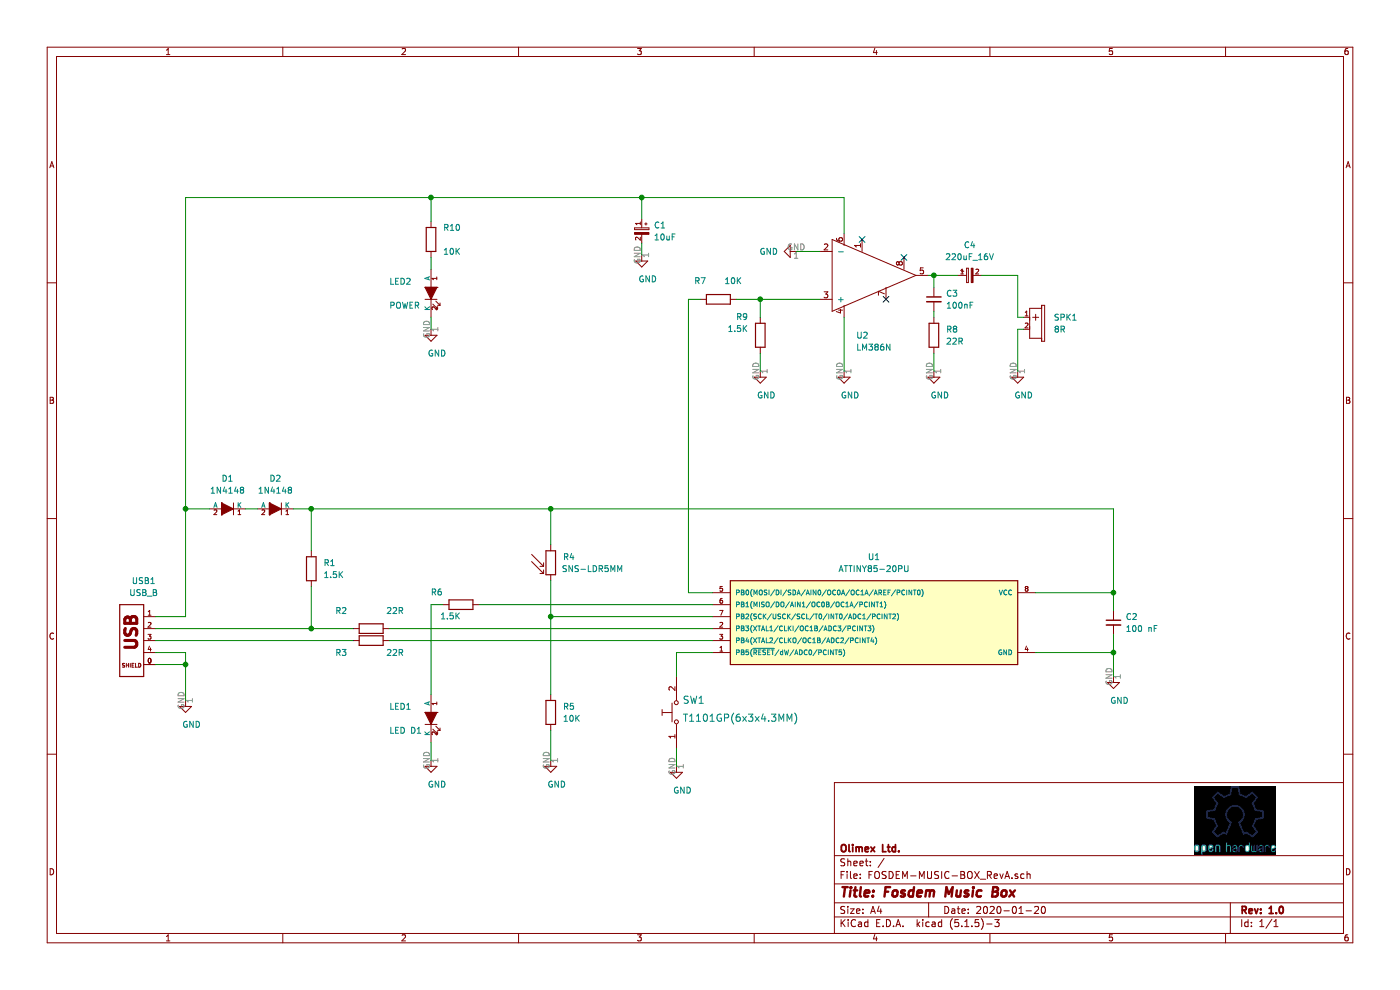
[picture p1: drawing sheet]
EESchema Schematic File Version 5
EELAYER 30 0
EELAYER END
$Descr A4 11693 8268
encoding utf-8
Sheet 1 1
Title "Fosdem Music Box"
Date "2020-01-20"
Rev "1.0"
Comp "Olimex Ltd."
Comment1 ""
Comment2 ""
Comment3 ""
Comment4 ""
Comment5 ""
Comment6 ""
Comment7 ""
Comment8 ""
Comment9 ""
$EndDescr
$Comp
L FOSDEM-MUSIC-BOX_RevA:USB_A_VERTICAL USB1
U 1 1
P 1100 5350
F 0 "USB1" H 1000 5850 50  0000 C CNN
F 1 "USB_B" H 1000 5750 50  0000 C CNN
F 2 "OLIMEX_Connectors-FP:USB-B-EDGE" H 1130 5500 20  0001 C CNN
F 3 "" H 1100 5350 60  0000 C CNN
	1    1100 5350
	-1   0    0    -1  
$EndComp
$Comp
L FOSDEM-MUSIC-BOX_RevA:D D1
U 1 1
P 1900 4250
F 0 "D1" H 1900 4000 50  0000 C CNN
F 1 "1N4148" H 1900 4100 50  0000 C CNN
F 2 "Diode_THT:D_DO-35_SOD27_P7.62mm_Horizontal" H 1900 4250 60  0001 C CNN
F 3 "" H 1900 4250 60  0000 C CNN
	1    1900 4250
	-1   0    0    1   
$EndComp
$Comp
L FOSDEM-MUSIC-BOX_RevA:D D2
U 1 1
P 2300 4250
F 0 "D2" H 2300 4000 50  0000 C CNN
F 1 "1N4148" H 2300 4100 50  0000 C CNN
F 2 "Diode_THT:D_DO-35_SOD27_P7.62mm_Horizontal" H 2300 4250 60  0001 C CNN
F 3 "" H 2300 4250 60  0000 C CNN
	1    2300 4250
	-1   0    0    1   
$EndComp
Wire Wire Line
	1300 5150 1550 5150
Wire Wire Line
	1550 5150 1550 4250
Wire Wire Line
	1550 4250 1750 4250
Wire Wire Line
	2050 4250 2150 4250
Wire Wire Line
	2450 4250 2600 4250
Wire Wire Line
	2600 4250 2600 4600
$Comp
L FOSDEM-MUSIC-BOX_RevA:R R1
U 1 1
P 2600 4750
F 0 "R1" V 2550 4850 50  0000 L CNN
F 1 "1.5K" V 2650 4850 50  0000 L CNN
F 2 "Resistor_THT:R_Axial_DIN0204_L3.6mm_D1.6mm_P7.62mm_Horizontal" H 2600 4680 30  0001 C CNN
F 3 "" V 2600 4750 30  0000 C CNN
	1    2600 4750
	0    1    1    0   
$EndComp
Wire Wire Line
	1300 5450 1550 5450
Wire Wire Line
	1550 5450 1550 5550
Wire Wire Line
	1300 5550 1550 5550
Connection ~ 1550 5550
Wire Wire Line
	1550 5550 1550 5850
$Comp
L FOSDEM-MUSIC-BOX_RevA:GND #PWR01
U 1 1
P 1550 5850
F 0 "#PWR01" H 1550 5600 50  0001 C CNN
F 1 "GND" H 1600 5650 50  0000 C CNN
F 2 "" H 1550 5850 60  0000 C CNN
F 3 "" H 1550 5850 60  0000 C CNN
	1    1550 5850
	1    0    0    -1  
$EndComp
Wire Wire Line
	1300 5350 2950 5350
Wire Wire Line
	2600 4900 2600 5250
Wire Wire Line
	2600 5250 1300 5250
Wire Wire Line
	2600 5250 2950 5250
Connection ~ 2600 5250
$Comp
L FOSDEM-MUSIC-BOX_RevA:R R2
U 1 1
P 3100 5250
F 0 "R2" H 2850 5400 50  0000 C CNN
F 1 "22R" H 3300 5400 50  0000 C CNN
F 2 "Resistor_THT:R_Axial_DIN0204_L3.6mm_D1.6mm_P7.62mm_Horizontal" H 3100 5180 30  0001 C CNN
F 3 "" V 3100 5250 30  0000 C CNN
	1    3100 5250
	1    0    0    -1  
$EndComp
$Comp
L FOSDEM-MUSIC-BOX_RevA:R R3
U 1 1
P 3100 5350
F 0 "R3" H 2850 5250 50  0000 C CNN
F 1 "22R" H 3300 5250 50  0000 C CNN
F 2 "Resistor_THT:R_Axial_DIN0204_L3.6mm_D1.6mm_P7.62mm_Horizontal" H 3100 5280 30  0001 C CNN
F 3 "" V 3100 5350 30  0000 C CNN
	1    3100 5350
	1    0    0    -1  
$EndComp
$Comp
L FOSDEM-MUSIC-BOX_RevA:ATTINY85-20PU U1
U 1 1
P 7300 5200
F 0 "U1" H 7300 5750 50  0000 C CNN
F 1 "ATTINY85-20PU" H 7300 5650 50  0000 C CNN
F 2 "Package_DIP:DIP-8_W7.62mm_Socket" H 8300 5200 50  0001 C CIN
F 3 "" H 7300 5200 50  0001 C CNN
	1    7300 5200
	1    0    0    -1  
$EndComp
Wire Wire Line
	3250 5250 5950 5250
Wire Wire Line
	3250 5350 5950 5350
Connection ~ 2600 4250
$Comp
L FOSDEM-MUSIC-BOX_RevA:CP C1
U 1 1
P 5360 1930
F 0 "C1" H 5460 1980 50  0000 L CNN
F 1 "10uF" H 5460 1880 50  0000 L CNN
F 2 "Capacitor_THT:CP_Radial_D5.0mm_P2.00mm" H 5360 1930 60  0001 C CNN
F 3 "" H 5360 1930 60  0000 C CNN
	1    5360 1930
	1    0    0    -1  
$EndComp
Wire Wire Line
	5360 2030 5360 2130
$Comp
L FOSDEM-MUSIC-BOX_RevA:GND #PWR04
U 1 1
P 5360 2130
F 0 "#PWR04" H 5360 1880 50  0001 C CNN
F 1 "GND" H 5410 1930 50  0000 C CNN
F 2 "" H 5360 2130 60  0000 C CNN
F 3 "" H 5360 2130 60  0000 C CNN
	1    5360 2130
	1    0    0    -1  
$EndComp
$Comp
L FOSDEM-MUSIC-BOX_RevA:T1107A(6x3,8x2,5MM) SW1
U 1 1
P 5650 5950
F 0 "SW1" V 5750 5900 60  0000 R CNN
F 1 "T1101GP(6x3x4.3MM)" V 5600 5900 60  0000 R CNN
F 2 "OLIMEX_Buttons-FP:T1102SMD" H 5649 5988 60  0001 C CNN
F 3 "" H 5649 5988 60  0000 C CNN
	1    5650 5950
	0    -1   -1   0   
$EndComp
Wire Wire Line
	5650 5650 5650 5450
Wire Wire Line
	5650 5450 5950 5450
$Comp
L FOSDEM-MUSIC-BOX_RevA:GND #PWR05
U 1 1
P 5650 6400
F 0 "#PWR05" H 5650 6150 50  0001 C CNN
F 1 "GND" H 5700 6200 50  0000 C CNN
F 2 "" H 5650 6400 60  0000 C CNN
F 3 "" H 5650 6400 60  0000 C CNN
	1    5650 6400
	1    0    0    -1  
$EndComp
$Comp
L FOSDEM-MUSIC-BOX_RevA:R R6
U 1 1
P 3850 5050
F 0 "R6" H 4000 4950 50  0000 L CNN
F 1 "1.5K" H 3850 5150 50  0000 L CNN
F 2 "Resistor_THT:R_Axial_DIN0204_L3.6mm_D1.6mm_P7.62mm_Horizontal" H 3850 4980 30  0001 C CNN
F 3 "" V 3850 5050 30  0000 C CNN
	1    3850 5050
	-1   0    0    1   
$EndComp
Wire Wire Line
	4000 5050 5950 5050
$Comp
L FOSDEM-MUSIC-BOX_RevA:LED_AK LED1
U 1 1
P 3600 6000
F 0 "LED1" V 3500 5650 50  0000 L CNN
F 1 "LED D1" V 3700 5650 50  0000 L CNN
F 2 "OLIMEX_LEDs-FP:LED-3mm-PTH-KA" H 3600 6000 60  0001 C CNN
F 3 "" H 3600 6000 60  0000 C CNN
	1    3600 6000
	0    1    1    0   
$EndComp
$Comp
L FOSDEM-MUSIC-BOX_RevA:LM386N U2
U 1 1
P 7250 2300
F 0 "U2" H 7150 1800 50  0000 L CNN
F 1 "LM386N" H 7150 1700 50  0000 L CNN
F 2 "Package_DIP:DIP-8_W7.62mm_Socket" H 7250 2300 50  0001 C CNN
F 3 "" H 7250 2300 50  0001 C CNN
	1    7250 2300
	1    0    0    -1  
$EndComp
$Comp
L FOSDEM-MUSIC-BOX_RevA:R R7
U 1 1
P 6000 2500
F 0 "R7" H 6100 2350 50  0000 L CNN
F 1 "10K" H 5800 2350 50  0000 L CNN
F 2 "Resistor_THT:R_Axial_DIN0204_L3.6mm_D1.6mm_P7.62mm_Horizontal" H 6000 2430 30  0001 C CNN
F 3 "" V 6000 2500 30  0000 C CNN
	1    6000 2500
	-1   0    0    1   
$EndComp
Wire Wire Line
	6150 2500 6350 2500
Wire Wire Line
	6350 2650 6350 2500
Connection ~ 6350 2500
Wire Wire Line
	6350 2500 6850 2500
Wire Wire Line
	6350 2950 6350 3100
$Comp
L FOSDEM-MUSIC-BOX_RevA:GND #PWR06
U 1 1
P 6350 3100
F 0 "#PWR06" H 6350 2850 50  0001 C CNN
F 1 "GND" H 6400 2900 50  0000 C CNN
F 2 "" H 6350 3100 60  0000 C CNN
F 3 "" H 6350 3100 60  0000 C CNN
	1    6350 3100
	1    0    0    -1  
$EndComp
Wire Wire Line
	6850 2100 6650 2100
$Comp
L FOSDEM-MUSIC-BOX_RevA:GND #PWR07
U 1 1
P 6650 2100
F 0 "#PWR07" H 6650 1850 50  0001 C CNN
F 1 "GND" V 6650 1950 50  0000 R CNN
F 2 "" H 6650 2100 60  0000 C CNN
F 3 "" H 6650 2100 60  0000 C CNN
	1    6650 2100
	0    1    1    0   
$EndComp
Wire Wire Line
	7050 2650 7050 3100
$Comp
L FOSDEM-MUSIC-BOX_RevA:GND #PWR08
U 1 1
P 7050 3100
F 0 "#PWR08" H 7050 2850 50  0001 C CNN
F 1 "GND" H 7100 2900 50  0000 C CNN
F 2 "" H 7050 3100 60  0000 C CNN
F 3 "" H 7050 3100 60  0000 C CNN
	1    7050 3100
	1    0    0    -1  
$EndComp
Wire Wire Line
	7050 1950 7050 1650
$Comp
L FOSDEM-MUSIC-BOX_RevA:C C3
U 1 1
P 7800 2500
F 0 "C3" H 7900 2550 50  0000 L CNN
F 1 "100nF" H 7900 2450 50  0000 L CNN
F 2 "Capacitor_THT:C_Disc_D4.3mm_W1.9mm_P5.00mm" H 7800 2500 60  0001 C CNN
F 3 "" H 7800 2500 60  0000 C CNN
	1    7800 2500
	1    0    0    -1  
$EndComp
$Comp
L FOSDEM-MUSIC-BOX_RevA:R R8
U 1 1
P 7800 2800
F 0 "R8" V 7750 2900 50  0000 L CNN
F 1 "22R" V 7850 2900 50  0000 L CNN
F 2 "Resistor_THT:R_Axial_DIN0204_L3.6mm_D1.6mm_P7.62mm_Horizontal" H 7800 2730 30  0001 C CNN
F 3 "" V 7800 2800 30  0000 C CNN
	1    7800 2800
	0    1    1    0   
$EndComp
Wire Wire Line
	7800 2600 7800 2650
Wire Wire Line
	7800 2950 7800 3100
$Comp
L FOSDEM-MUSIC-BOX_RevA:GND #PWR09
U 1 1
P 7800 3100
F 0 "#PWR09" H 7800 2850 50  0001 C CNN
F 1 "GND" H 7850 2900 50  0000 C CNN
F 2 "" H 7800 3100 60  0000 C CNN
F 3 "" H 7800 3100 60  0000 C CNN
	1    7800 3100
	1    0    0    -1  
$EndComp
Wire Wire Line
	7800 2400 7800 2300
Wire Wire Line
	7750 2300 7800 2300
Wire Wire Line
	7800 2300 8000 2300
Connection ~ 7800 2300
$Comp
L FOSDEM-MUSIC-BOX_RevA:CP C4
U 1 1
P 8100 2300
F 0 "C4" V 8350 2300 50  0000 C CNN
F 1 "220uF_16V" V 8250 2300 50  0000 C CNN
F 2 "Capacitor_THT:CP_Radial_D6.3mm_P2.50mm" H 8100 2300 60  0001 C CNN
F 3 "" H 8100 2300 60  0000 C CNN
	1    8100 2300
	0    -1   -1   0   
$EndComp
Wire Wire Line
	8200 2300 8500 2300
Wire Wire Line
	8500 2300 8500 2650
$Comp
L FOSDEM-MUSIC-BOX_RevA:Buzzer_PB1221P SPK1
U 1 1
P 8650 2750
F 0 "SPK1" H 8800 2850 50  0000 L CNN
F 1 "8R" H 8800 2750 50  0000 L CNN
F 2 "OLIMEX_Devices-FP:SPEAKER_28mm" V 8750 2780 20  0001 C CNN
F 3 "" V 8650 2750 60  0000 C CNN
	1    8650 2750
	1    0    0    -1  
$EndComp
Wire Wire Line
	8550 2650 8500 2650
Wire Wire Line
	8550 2750 8500 2750
Wire Wire Line
	8500 2750 8500 3100
$Comp
L FOSDEM-MUSIC-BOX_RevA:GND #PWR010
U 1 1
P 8500 3100
F 0 "#PWR010" H 8500 2850 50  0001 C CNN
F 1 "GND" H 8550 2900 50  0000 C CNN
F 2 "" H 8500 3100 60  0000 C CNN
F 3 "" H 8500 3100 60  0000 C CNN
	1    8500 3100
	1    0    0    -1  
$EndComp
$Comp
L FOSDEM-MUSIC-BOX_RevA:C C2
U 1 1
P 9300 5200
F 0 "C2" H 9400 5250 50  0000 L CNN
F 1 "100 nF" H 9400 5150 50  0000 L CNN
F 2 "Capacitor_THT:C_Disc_D4.3mm_W1.9mm_P5.00mm" H 9300 5200 60  0001 C CNN
F 3 "" H 9300 5200 60  0000 C CNN
	1    9300 5200
	1    0    0    -1  
$EndComp
Wire Wire Line
	9300 5450 9300 5300
Wire Wire Line
	9300 4950 9300 5100
Connection ~ 9300 4950
Wire Wire Line
	9300 5450 9300 5650
Connection ~ 9300 5450
$Comp
L FOSDEM-MUSIC-BOX_RevA:GND #PWR011
U 1 1
P 9300 5650
F 0 "#PWR011" H 9300 5400 50  0001 C CNN
F 1 "GND" H 9350 5450 50  0000 C CNN
F 2 "" H 9300 5650 60  0000 C CNN
F 3 "" H 9300 5650 60  0000 C CNN
	1    9300 5650
	1    0    0    -1  
$EndComp
Wire Wire Line
	7050 1650 5360 1650
Wire Wire Line
	1550 1650 1550 4250
Connection ~ 1550 4250
Wire Wire Line
	8650 5450 9300 5450
Wire Wire Line
	8650 4950 9300 4950
Wire Wire Line
	5650 6250 5650 6400
Wire Wire Line
	3600 5050 3600 5800
Wire Wire Line
	3600 6200 3600 6350
Wire Wire Line
	3700 5050 3600 5050
Wire Wire Line
	9300 4250 9300 4950
Wire Wire Line
	5750 2500 5850 2500
Wire Wire Line
	5750 2500 5750 4950
Wire Wire Line
	5750 4950 5950 4950
$Comp
L FOSDEM-MUSIC-BOX_RevA:GND #PWR02
U 1 1
P 3600 6350
F 0 "#PWR02" H 3600 6100 50  0001 C CNN
F 1 "GND" H 3650 6150 50  0000 C CNN
F 2 "" H 3600 6350 60  0000 C CNN
F 3 "" H 3600 6350 60  0000 C CNN
	1    3600 6350
	1    0    0    -1  
$EndComp
Wire Wire Line
	4600 4850 4600 5150
Wire Wire Line
	4600 6100 4600 6350
$Comp
L FOSDEM-MUSIC-BOX_RevA:GND #PWR03
U 1 1
P 4600 6350
F 0 "#PWR03" H 4600 6100 50  0001 C CNN
F 1 "GND" H 4650 6150 50  0000 C CNN
F 2 "" H 4600 6350 60  0000 C CNN
F 3 "" H 4600 6350 60  0000 C CNN
	1    4600 6350
	1    0    0    -1  
$EndComp
Wire Wire Line
	4600 4550 4600 4250
Connection ~ 4600 4250
Wire Wire Line
	4600 4250 9300 4250
Wire Wire Line
	5950 5150 4600 5150
Connection ~ 4600 5150
Wire Wire Line
	4600 5150 4600 5800
$Comp
L FOSDEM-MUSIC-BOX_RevA:R_PHOTO-Device R4
U 1 1
P 4600 4700
F 0 "R4" H 4700 4750 50  0000 L CNN
F 1 "SNS-LDR5MM" H 4690 4650 50  0000 L CNN
F 2 "OLIMEX_RLC-FP:R_PHOTO" V 4650 4450 50  0001 L CNN
F 3 "" H 4600 4650 50  0001 C CNN
	1    4600 4700
	1    0    0    -1  
$EndComp
Wire Wire Line
	2600 4250 4600 4250
Wire Wire Line
	5360 1650 5360 1830
Connection ~ 5360 1650
Wire Wire Line
	5360 1650 3600 1650
$Comp
L FOSDEM-MUSIC-BOX_RevA:R R9
U 1 1
P 6350 2800
F 0 "R9" V 6500 2900 50  0000 L CNN
F 1 "1.5K" V 6400 2900 50  0000 L CNN
F 2 "Resistor_THT:R_Axial_DIN0204_L3.6mm_D1.6mm_P7.62mm_Horizontal" H 6350 2730 30  0001 C CNN
F 3 "" V 6350 2800 30  0000 C CNN
	1    6350 2800
	0    -1   -1   0   
$EndComp
$Comp
L FOSDEM-MUSIC-BOX_RevA:R R5
U 1 1
P 4600 5950
F 0 "R5" V 4550 6050 50  0000 L CNN
F 1 "10K" V 4650 6050 50  0000 L CNN
F 2 "Resistor_THT:R_Axial_DIN0204_L3.6mm_D1.6mm_P7.62mm_Horizontal" H 4600 5880 30  0001 C CNN
F 3 "" V 4600 5950 30  0000 C CNN
	1    4600 5950
	0    1    1    0   
$EndComp
NoConn ~ 7400 2500
NoConn ~ 7550 2150
NoConn ~ 7200 2000
$Comp
L FOSDEM-MUSIC-BOX_RevA:R R10
U 1 1
P 3600 2000
F 0 "R10" V 3500 2100 50  0000 L CNN
F 1 "10K" V 3700 2100 50  0000 L CNN
F 2 "Resistor_THT:R_Axial_DIN0204_L3.6mm_D1.6mm_P7.62mm_Horizontal" H 3600 1930 30  0001 C CNN
F 3 "" V 3600 2000 30  0000 C CNN
	1    3600 2000
	0    1    1    0   
$EndComp
Wire Wire Line
	3600 1850 3600 1650
Connection ~ 3600 1650
Wire Wire Line
	3600 1650 1550 1650
$Comp
L FOSDEM-MUSIC-BOX_RevA:LED_AK LED2
U 1 1
P 3600 2450
F 0 "LED2" V 3500 2100 50  0000 L CNN
F 1 "POWER" V 3700 2100 50  0000 L CNN
F 2 "OLIMEX_LEDs-FP:LED-3mm-PTH-KA" H 3600 2450 60  0001 C CNN
F 3 "" H 3600 2450 60  0000 C CNN
	1    3600 2450
	0    1    1    0   
$EndComp
Wire Wire Line
	3600 2150 3600 2250
Wire Wire Line
	3600 2650 3600 2750
$Comp
L FOSDEM-MUSIC-BOX_RevA:GND #PWR0101
U 1 1
P 3600 2750
F 0 "#PWR0101" H 3600 2500 50  0001 C CNN
F 1 "GND" H 3650 2550 50  0000 C CNN
F 2 "" H 3600 2750 60  0000 C CNN
F 3 "" H 3600 2750 60  0000 C CNN
	1    3600 2750
	1    0    0    -1  
$EndComp
$EndSCHEMATC
